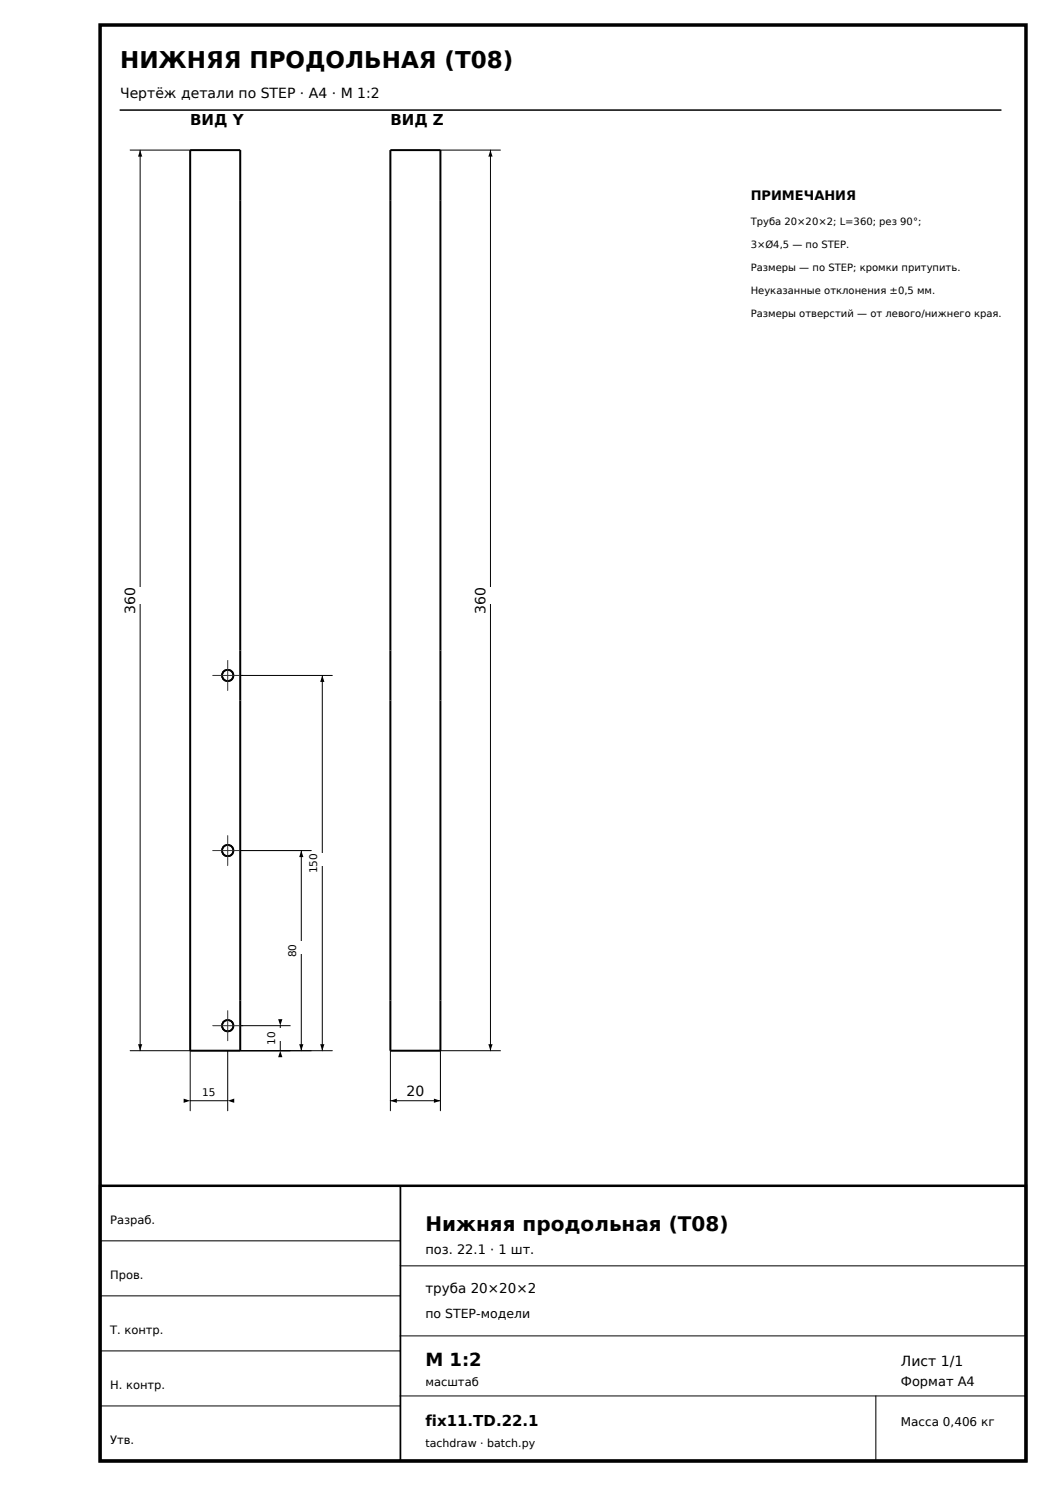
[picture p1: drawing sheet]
<svg xmlns="http://www.w3.org/2000/svg" width="210mm" height="297mm" viewBox="0 0 210 297" stroke-linecap="round" stroke-linejoin="round" font-family="sans-serif">
<path d="M20 5h185v287h-185z" fill="none" stroke="#000" stroke-width=".7" stroke-linecap="butt"/>
<path d="M24 22h176" fill="none" stroke="#000" stroke-width=".3"/>
<path d="M20 237h185v55h-185z" fill="none" stroke="#000" stroke-width=".5"/>
<g fill="none" stroke="#000" stroke-width=".35">
<path d="M80 237v55"/>
<circle cx="45.5" cy="135" r="1.13"/>
<circle cx="45.5" cy="170" r="1.13"/>
<circle cx="45.5" cy="205" r="1.13"/>
</g>
<path d="M26 30h12M28 30v180M26 210h12M20 248h60M20 259h60M80 253h125M20 270h60M80 267h125M80 279h125M175 279v13M20 281h60" fill="none" stroke="#000" stroke-width=".2"/>
<path d="M38 30h10v180h-10zM78 30h10v180h-10z" fill="none" stroke="#000" stroke-width=".4"/>
<path d="M28 30l.4 1.3h-.8zM27.6 208.7h.8l-.4 1.3z" fill="#000"/>
<path d="M24.5 117.4h5v3.4h-5z" fill="#fff"/>
<path d="M78 210v12M78 220h10M88 210v12" fill="none" stroke="#000" stroke-width=".2"/>
<path d="M78 220l1.3-.4v.8zM86.7 219.6l1.3 .4-1.3 .4z" fill="#000"/>
<path d="M81.3 216.5h3.4v3.4h-3.4z" fill="#fff"/>
<path d="M88 30h12M98 30v180M88 210h12" fill="none" stroke="#000" stroke-width=".2"/>
<path d="M98 30l.4 1.3h-.8zM97.6 208.7h.8l-.4 1.3z" fill="#000"/>
<path d="M94.5 117.4h5v3.4h-5z" fill="#fff"/>
<g fill="none" stroke="#000" stroke-width=".35">
<circle cx="45.5" cy="135" r="1.13"/>
<circle cx="45.5" cy="170" r="1.13"/>
<circle cx="45.5" cy="205" r="1.13"/>
</g>
<path d="M42.5 135h6M45.5 132v6M42.5 170h6M45.5 167v6M42.5 205h6M45.5 202v6" fill="none" stroke="#333" stroke-width=".2" stroke-dasharray="6 1.4 1.2 1.4"/>
<path d="M38 210v12M38 220h7.5M45.5 210v12" fill="none" stroke="#000" stroke-width=".2"/>
<path d="M36.7 219.6l1.3 .4-1.3 .4zM45.5 220l1.3-.4v.8z" fill="#000"/>
<path d="M40.5 217.2h2.5v2.5h-2.5z" fill="#fff"/>
<path d="M48 210h10M48 205h10M56 205v5" fill="none" stroke="#000" stroke-width=".2"/>
<path d="M56 210l.4 1.3h-.8zM55.6 203.7h.8l-.4 1.3z" fill="#000"/>
<path d="M53.7 205.6h2.6v2.5h-2.6z" fill="#fff"/>
<path d="M48 170h14.2M60.2 170v40M48 210h14.2" fill="none" stroke="#000" stroke-width=".2"/>
<path d="M60.2 170l.4 1.3h-.8zM59.8 208.7h.8l-.4 1.3z" fill="#000"/>
<path d="M57.9 188.1h2.6v2.5h-2.6z" fill="#fff"/>
<path d="M48 135h18.4M64.4 135v75M48 210h18.4" fill="none" stroke="#000" stroke-width=".2"/>
<path d="M64.4 135l.4 1.3h-.8zM64 208.7h.8l-.4 1.3z" fill="#000"/>
<path d="M61.5 170.6h3.8v2.5h-3.8z" fill="#fff"/>
<text font-size="4.6" x="24" y="13.5">НИЖНЯЯ ПРОДОЛЬНАЯ (T08)</text>
<text font-size="4" x="85" y="246">Нижняя продольная (T08)</text>
<text font-size="3.6" x="85" y="273">М 1:2</text>
<g font-size="3">
<text x="38" y="25">ВИД Y</text>
<text x="78" y="25">ВИД Z</text>
<text x="85" y="285">fix11.TD.22.1</text>
</g>
<g font-size="2.8">
<text x="24" y="19.5">Чертёж детали по STEP · A4 · М 1:2</text>
<text x="27" y="122.7" transform="rotate(-90 27 122.7)">360</text>
<text x="97" y="122.7" transform="rotate(-90 97 122.7)">360</text>
<text x="81.2" y="219.1">20</text>
<text x="180" y="273">Лист 1/1</text>
</g>
<text font-size="2.7" x="85" y="258.5">труба 20×20×2</text>
<g font-size="2.6">
<text x="150" y="40">ПРИМЕЧАНИЯ</text>
<text x="85" y="250.6">поз. 22.1 · 1 шт.</text>
<text x="180" y="277">Формат A4</text>
</g>
<text font-size="2.5" x="85" y="263.5">по STEP-модели</text>
<text font-size="2.4" x="180" y="285">Масса 0,406 кг</text>
<g font-size="2.3">
<text x="22" y="244.6">Разраб.</text>
<text x="22" y="255.6">Пров.</text>
<text x="22" y="266.6">Т. контр.</text>
<text x="22" y="277.6">Н. контр.</text>
<text x="85" y="277">масштаб</text>
<text x="22" y="288.6">Утв.</text>
</g>
<text font-size="2.2" x="85" y="289.3">tachdraw · batch.py</text>
<g font-size="2.1">
<text x="63.4" y="174.5" transform="rotate(-90 63.4 174.5)">150</text>
<text x="59.2" y="191.3" transform="rotate(-90 59.2 191.3)">80</text>
<text x="55" y="208.9" transform="rotate(-90 55 208.9)">10</text>
<text x="40.4" y="219.1">15</text>
</g>
<g font-size="2">
<text x="150" y="45">Труба 20×20×2; L=360; рез 90°;</text>
<text x="150" y="49.6">3×Ø4,5 — по STEP.</text>
<text x="150" y="54.2">Размеры — по STEP; кромки притупить.</text>
<text x="150" y="58.8">Неуказанные отклонения ±0,5 мм.</text>
<text x="150" y="63.4">Размеры отверстий — от левого/нижнего края.</text>
</g>
</svg>
